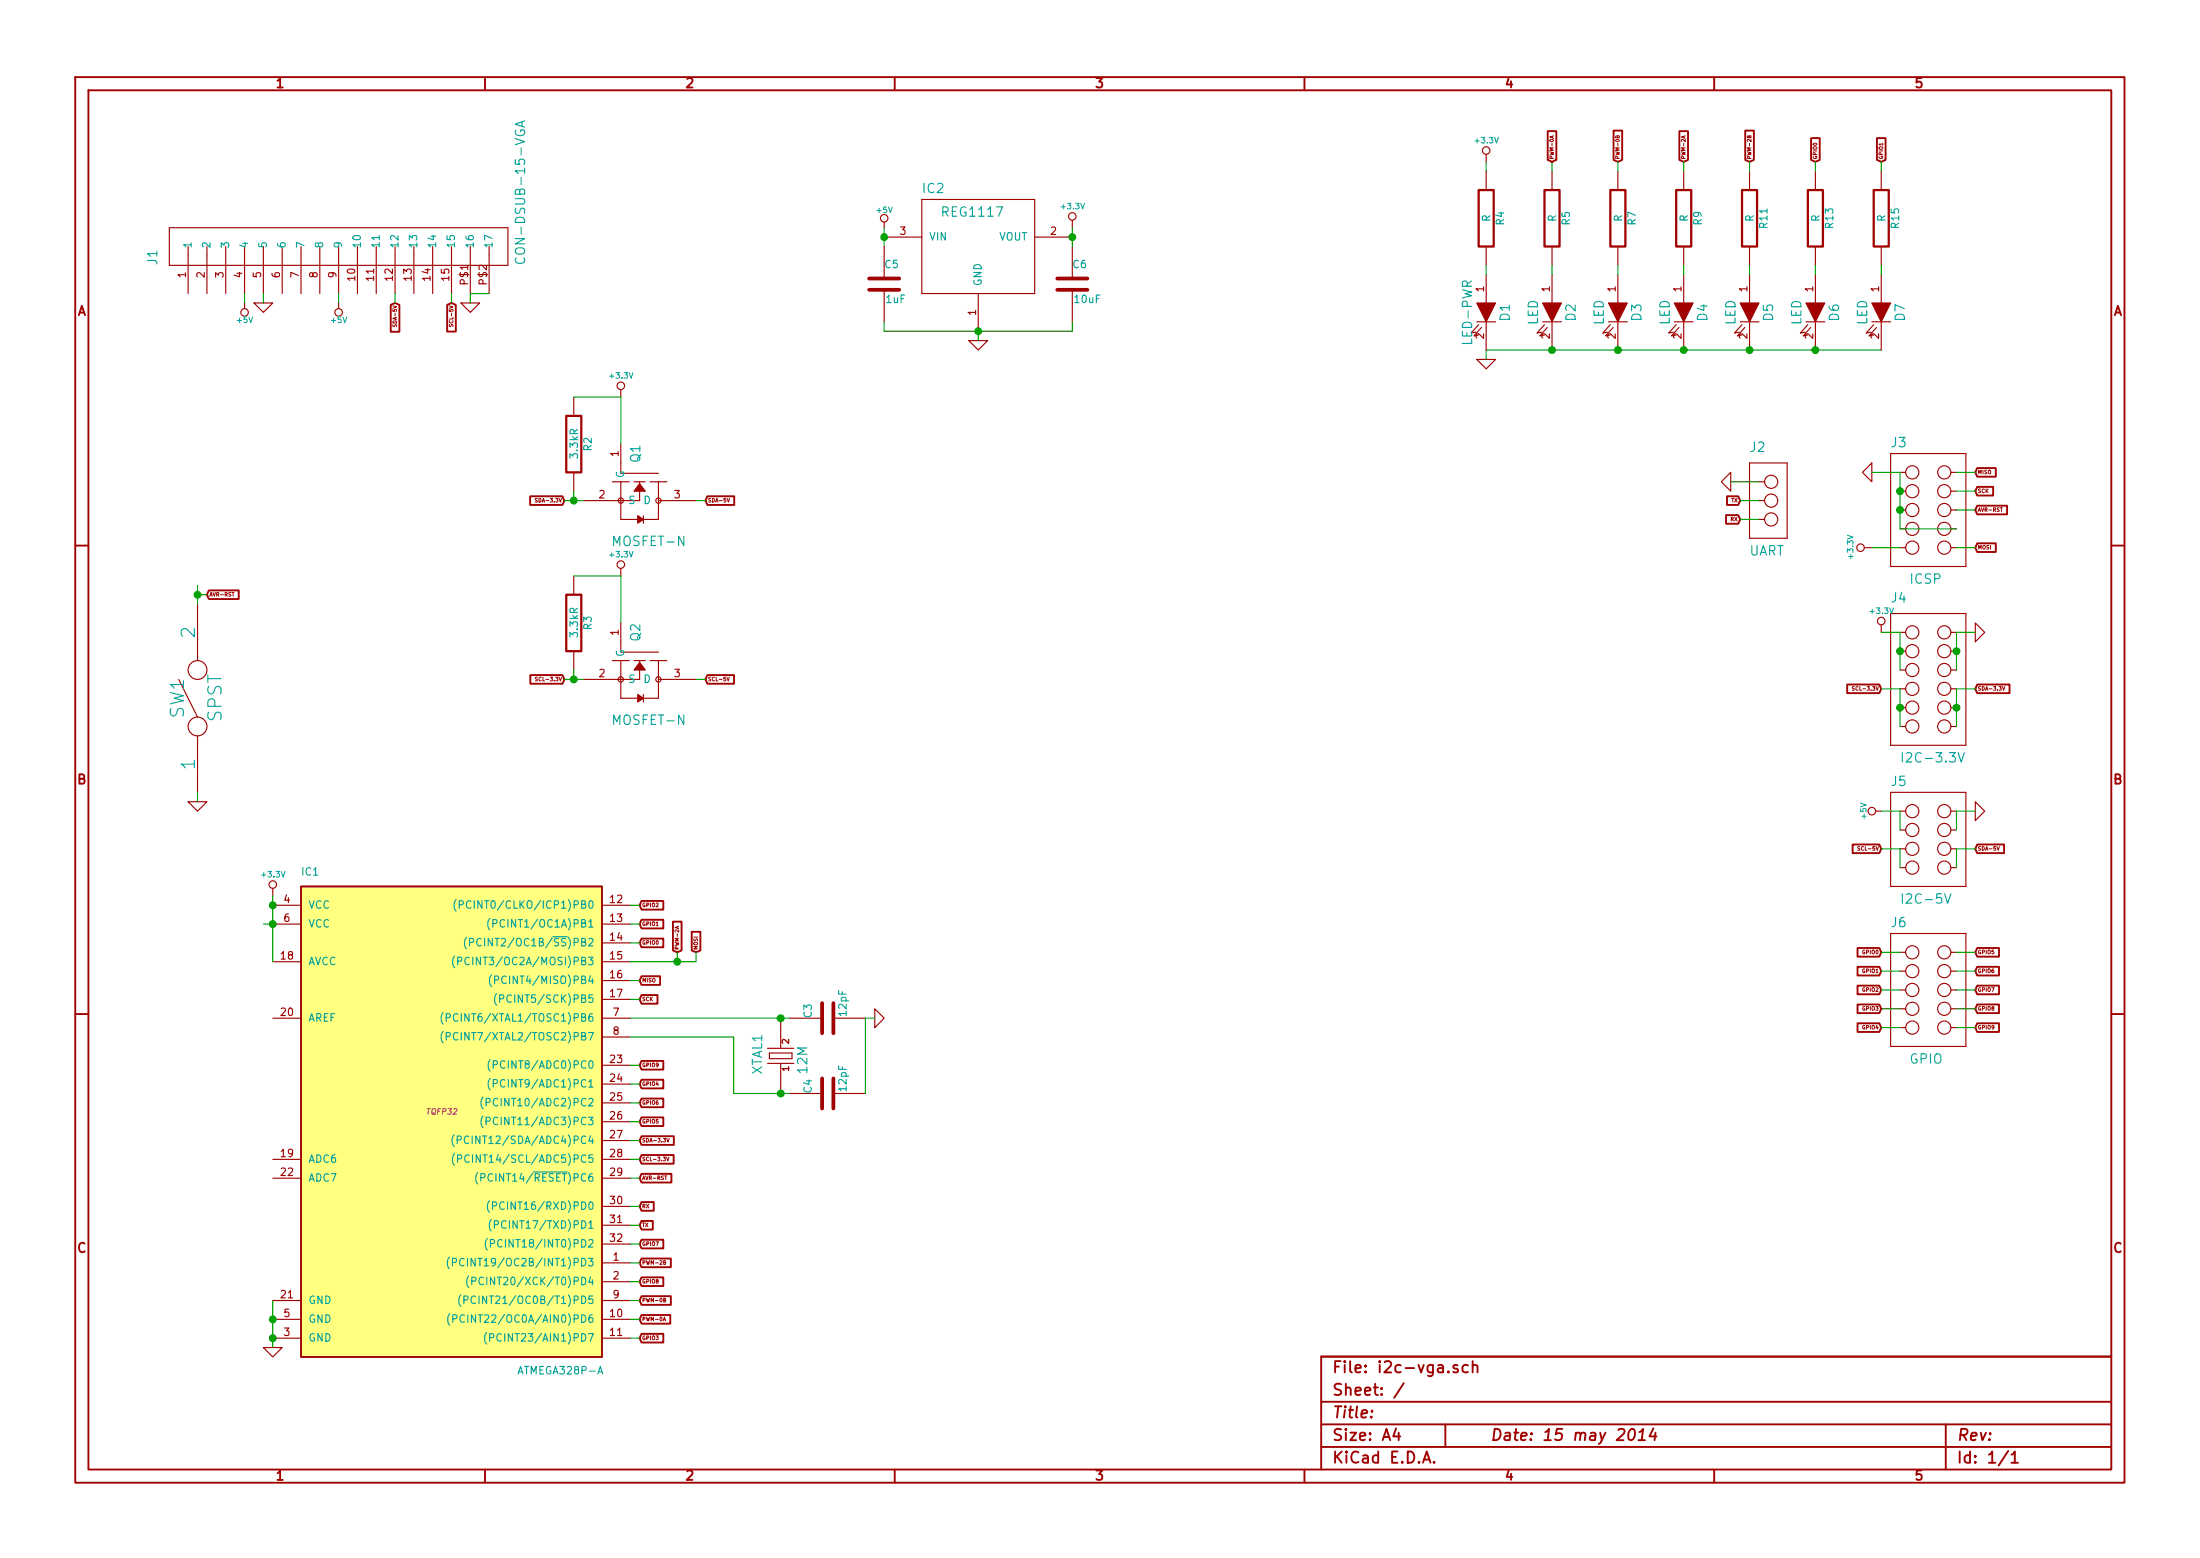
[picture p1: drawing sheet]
EESchema Schematic File Version 2
LIBS:power
LIBS:device
LIBS:transistors
LIBS:conn
LIBS:linear
LIBS:regul
LIBS:74xx
LIBS:cmos4000
LIBS:adc-dac
LIBS:memory
LIBS:xilinx
LIBS:special
LIBS:microcontrollers
LIBS:dsp
LIBS:microchip
LIBS:analog_switches
LIBS:motorola
LIBS:texas
LIBS:intel
LIBS:audio
LIBS:interface
LIBS:digital-audio
LIBS:philips
LIBS:display
LIBS:cypress
LIBS:siliconi
LIBS:opto
LIBS:atmel
LIBS:contrib
LIBS:valves
LIBS:dp_devices
LIBS:oshec-burr-brown-3
LIBS:oshec-ipc-7351-transistor
LIBS:oshec-m-pad-2.1
EELAYER 27 0
EELAYER END
$Descr A4 11693 8268
encoding utf-8
Sheet 1 1
Title ""
Date "15 may 2014"
Rev ""
Comp ""
Comment1 ""
Comment2 ""
Comment3 ""
Comment4 ""
$EndDescr
$Comp
L CON-DSUB-15-VGA J1
U 1 1
P 1800 1550
F 0 "J1" H 1950 2505 50  0000 L BNN
F 1 "CON-DSUB-15-VGA" H 1950 550 50  0000 L BNN
F 2 "m-pad-2.1-181-015-212-171" H 1800 1700 50  0001 C CNN
F 3 "" H 1800 1550 60  0000 C CNN
	1    1800 1550
	0    -1   -1   0   
$EndComp
$Comp
L ATMEGA328P-A IC1
U 1 1
P 2350 5900
F 0 "IC1" H 1600 7150 40  0000 L BNN
F 1 "ATMEGA328P-A" H 2750 4500 40  0000 L BNN
F 2 "TQFP32" H 2350 5900 30  0000 C CIN
F 3 "" H 2350 5900 60  0000 C CNN
	1    2350 5900
	1    0    0    -1  
$EndComp
$Comp
L REG1117 IC2
U 1 1
P 5200 1250
F 0 "IC2" H 4900 1475 50  0000 L BNN
F 1 "REG1117" H 5000 1350 50  0000 L BNN
F 2 "burr-brown-SOT223" H 5200 1400 50  0001 C CNN
F 3 "" H 5200 1250 60  0000 C CNN
	1    5200 1250
	1    0    0    -1  
$EndComp
$Comp
L GND #PWR01
U 1 1
P 5200 1800
F 0 "#PWR01" H 5200 1800 30  0001 C CNN
F 1 "GND" H 5200 1730 30  0001 C CNN
F 2 "" H 5200 1800 60  0000 C CNN
F 3 "" H 5200 1800 60  0000 C CNN
	1    5200 1800
	1    0    0    -1  
$EndComp
Wire Wire Line
	5200 1800 5200 1750
$Comp
L GND #PWR02
U 1 1
P 1400 1600
F 0 "#PWR02" H 1400 1600 30  0001 C CNN
F 1 "GND" H 1400 1530 30  0001 C CNN
F 2 "" H 1400 1600 60  0000 C CNN
F 3 "" H 1400 1600 60  0000 C CNN
	1    1400 1600
	1    0    0    -1  
$EndComp
$Comp
L +5V #PWR03
U 1 1
P 1800 1600
F 0 "#PWR03" H 1800 1690 20  0001 C CNN
F 1 "+5V" H 1800 1690 30  0000 C CNN
F 2 "" H 1800 1600 60  0000 C CNN
F 3 "" H 1800 1600 60  0000 C CNN
	1    1800 1600
	-1   0    0    1   
$EndComp
Wire Wire Line
	1800 1600 1800 1550
Wire Wire Line
	1400 1600 1400 1550
Text GLabel 2100 1600 3    20   Input ~ 0
SDA-5V
Text GLabel 2400 1600 3    20   Input ~ 0
SCL-5V
Wire Wire Line
	2400 1600 2400 1550
Wire Wire Line
	2100 1600 2100 1550
$Comp
L +5V #PWR04
U 1 1
P 4700 1200
F 0 "#PWR04" H 4700 1290 20  0001 C CNN
F 1 "+5V" H 4700 1290 30  0000 C CNN
F 2 "" H 4700 1200 60  0000 C CNN
F 3 "" H 4700 1200 60  0000 C CNN
	1    4700 1200
	1    0    0    -1  
$EndComp
Wire Wire Line
	4700 1200 4700 1300
$Comp
L C C6
U 1 1
P 5700 1500
F 0 "C6" H 5700 1600 40  0000 L CNN
F 1 "10uF" H 5706 1415 40  0000 L CNN
F 2 "~" H 5738 1350 30  0000 C CNN
F 3 "~" H 5700 1500 60  0000 C CNN
	1    5700 1500
	1    0    0    -1  
$EndComp
$Comp
L C C5
U 1 1
P 4700 1500
F 0 "C5" H 4700 1600 40  0000 L CNN
F 1 "1uF" H 4706 1415 40  0000 L CNN
F 2 "~" H 4738 1350 30  0000 C CNN
F 3 "~" H 4700 1500 60  0000 C CNN
	1    4700 1500
	1    0    0    -1  
$EndComp
$Comp
L +3.3V #PWR05
U 1 1
P 5700 1200
F 0 "#PWR05" H 5700 1160 30  0001 C CNN
F 1 "+3.3V" H 5700 1310 30  0000 C CNN
F 2 "" H 5700 1200 60  0000 C CNN
F 3 "" H 5700 1200 60  0000 C CNN
	1    5700 1200
	1    0    0    -1  
$EndComp
Wire Wire Line
	5700 1200 5700 1300
Connection ~ 5700 1250
Connection ~ 4700 1250
Wire Wire Line
	4700 1700 4700 1750
Wire Wire Line
	4700 1750 5700 1750
Wire Wire Line
	5700 1750 5700 1700
Connection ~ 5200 1750
$Comp
L GND #PWR06
U 1 1
P 7900 1900
F 0 "#PWR06" H 7900 1900 30  0001 C CNN
F 1 "GND" H 7900 1830 30  0001 C CNN
F 2 "" H 7900 1900 60  0000 C CNN
F 3 "" H 7900 1900 60  0000 C CNN
	1    7900 1900
	1    0    0    -1  
$EndComp
Wire Wire Line
	7900 1400 7900 1450
Wire Wire Line
	7900 1850 7900 1900
$Comp
L +3.3V #PWR07
U 1 1
P 7900 850
F 0 "#PWR07" H 7900 810 30  0001 C CNN
F 1 "+3.3V" H 7900 960 30  0000 C CNN
F 2 "" H 7900 850 60  0000 C CNN
F 3 "" H 7900 850 60  0000 C CNN
	1    7900 850 
	1    0    0    -1  
$EndComp
Wire Wire Line
	7900 850  7900 900 
$Comp
L R R4
U 1 1
P 7900 1150
F 0 "R4" V 7980 1150 40  0000 C CNN
F 1 "R" V 7907 1151 40  0000 C CNN
F 2 "~" V 7830 1150 30  0000 C CNN
F 3 "~" H 7900 1150 30  0000 C CNN
	1    7900 1150
	1    0    0    -1  
$EndComp
$Comp
L LED D2
U 1 1
P 8250 1650
F 0 "D2" H 8250 1750 50  0000 C CNN
F 1 "LED" H 8250 1550 50  0000 C CNN
F 2 "~" H 8250 1650 60  0000 C CNN
F 3 "~" H 8250 1650 60  0000 C CNN
	1    8250 1650
	0    1    1    0   
$EndComp
$Comp
L R R5
U 1 1
P 8250 1150
F 0 "R5" V 8330 1150 40  0000 C CNN
F 1 "R" V 8257 1151 40  0000 C CNN
F 2 "~" V 8180 1150 30  0000 C CNN
F 3 "~" H 8250 1150 30  0000 C CNN
	1    8250 1150
	1    0    0    -1  
$EndComp
$Comp
L LED D3
U 1 1
P 8600 1650
F 0 "D3" H 8600 1750 50  0000 C CNN
F 1 "LED" H 8600 1550 50  0000 C CNN
F 2 "~" H 8600 1650 60  0000 C CNN
F 3 "~" H 8600 1650 60  0000 C CNN
	1    8600 1650
	0    1    1    0   
$EndComp
$Comp
L R R7
U 1 1
P 8600 1150
F 0 "R7" V 8680 1150 40  0000 C CNN
F 1 "R" V 8607 1151 40  0000 C CNN
F 2 "~" V 8530 1150 30  0000 C CNN
F 3 "~" H 8600 1150 30  0000 C CNN
	1    8600 1150
	1    0    0    -1  
$EndComp
Wire Wire Line
	8600 1400 8600 1450
$Comp
L LED D4
U 1 1
P 8950 1650
F 0 "D4" H 8950 1750 50  0000 C CNN
F 1 "LED" H 8950 1550 50  0000 C CNN
F 2 "~" H 8950 1650 60  0000 C CNN
F 3 "~" H 8950 1650 60  0000 C CNN
	1    8950 1650
	0    1    1    0   
$EndComp
$Comp
L R R9
U 1 1
P 8950 1150
F 0 "R9" V 9030 1150 40  0000 C CNN
F 1 "R" V 8957 1151 40  0000 C CNN
F 2 "~" V 8880 1150 30  0000 C CNN
F 3 "~" H 8950 1150 30  0000 C CNN
	1    8950 1150
	1    0    0    -1  
$EndComp
Wire Wire Line
	8950 1400 8950 1450
$Comp
L LED D5
U 1 1
P 9300 1650
F 0 "D5" H 9300 1750 50  0000 C CNN
F 1 "LED" H 9300 1550 50  0000 C CNN
F 2 "~" H 9300 1650 60  0000 C CNN
F 3 "~" H 9300 1650 60  0000 C CNN
	1    9300 1650
	0    1    1    0   
$EndComp
$Comp
L R R11
U 1 1
P 9300 1150
F 0 "R11" V 9380 1150 40  0000 C CNN
F 1 "R" V 9307 1151 40  0000 C CNN
F 2 "~" V 9230 1150 30  0000 C CNN
F 3 "~" H 9300 1150 30  0000 C CNN
	1    9300 1150
	1    0    0    -1  
$EndComp
Wire Wire Line
	9300 1400 9300 1450
$Comp
L LED D6
U 1 1
P 9650 1650
F 0 "D6" H 9650 1750 50  0000 C CNN
F 1 "LED" H 9650 1550 50  0000 C CNN
F 2 "~" H 9650 1650 60  0000 C CNN
F 3 "~" H 9650 1650 60  0000 C CNN
	1    9650 1650
	0    1    1    0   
$EndComp
$Comp
L R R13
U 1 1
P 9650 1150
F 0 "R13" V 9730 1150 40  0000 C CNN
F 1 "R" V 9657 1151 40  0000 C CNN
F 2 "~" V 9580 1150 30  0000 C CNN
F 3 "~" H 9650 1150 30  0000 C CNN
	1    9650 1150
	1    0    0    -1  
$EndComp
Wire Wire Line
	9650 1400 9650 1450
Connection ~ 8250 1850
Connection ~ 8600 1850
Connection ~ 8950 1850
Wire Wire Line
	7900 1850 10000 1850
Connection ~ 9300 1850
$Comp
L +3.3V #PWR08
U 1 1
P 1450 4750
F 0 "#PWR08" H 1450 4710 30  0001 C CNN
F 1 "+3.3V" H 1450 4860 30  0000 C CNN
F 2 "" H 1450 4750 60  0000 C CNN
F 3 "" H 1450 4750 60  0000 C CNN
	1    1450 4750
	1    0    0    -1  
$EndComp
Connection ~ 1450 4800
Connection ~ 1450 4900
$Comp
L GND #PWR09
U 1 1
P 1450 7150
F 0 "#PWR09" H 1450 7150 30  0001 C CNN
F 1 "GND" H 1450 7080 30  0001 C CNN
F 2 "" H 1450 7150 60  0000 C CNN
F 3 "" H 1450 7150 60  0000 C CNN
	1    1450 7150
	1    0    0    -1  
$EndComp
Wire Wire Line
	1450 6900 1450 7150
Connection ~ 1450 7100
Connection ~ 1450 7000
Wire Wire Line
	1400 4900 1450 4900
Wire Wire Line
	1450 4750 1450 5100
Text GLabel 3400 6050 2    20   Input ~ 0
SDA-3.3V
Text GLabel 3400 6150 2    20   Input ~ 0
SCL-3.3V
Wire Wire Line
	3350 6050 3400 6050
Wire Wire Line
	3350 6150 3400 6150
Text GLabel 3400 6250 2    20   Input ~ 0
AVR-RST
Wire Wire Line
	3350 6250 3400 6250
$Comp
L SPST SW1
U 1 1
P 1050 3700
F 0 "SW1" H 1050 3800 70  0000 C CNN
F 1 "SPST" H 1050 3600 70  0000 C CNN
F 2 "~" H 1050 3700 60  0000 C CNN
F 3 "~" H 1050 3700 60  0000 C CNN
	1    1050 3700
	0    -1   -1   0   
$EndComp
$Comp
L GND #PWR010
U 1 1
P 1050 4250
F 0 "#PWR010" H 1050 4250 30  0001 C CNN
F 1 "GND" H 1050 4180 30  0001 C CNN
F 2 "" H 1050 4250 60  0000 C CNN
F 3 "" H 1050 4250 60  0000 C CNN
	1    1050 4250
	1    0    0    -1  
$EndComp
Wire Wire Line
	1050 4250 1050 4200
Wire Wire Line
	1050 3100 1050 3200
Text GLabel 1100 3150 2    20   Input ~ 0
AVR-RST
Wire Wire Line
	1100 3150 1050 3150
Connection ~ 1050 3150
$Comp
L LED D1
U 1 1
P 7900 1650
F 0 "D1" H 7900 1750 50  0000 C CNN
F 1 "LED-PWR" H 7900 1550 50  0000 C CNN
F 2 "~" H 7900 1650 60  0000 C CNN
F 3 "~" H 7900 1650 60  0000 C CNN
	1    7900 1650
	0    1    1    0   
$EndComp
$Comp
L OSC-XTAL-12M XTAL1
U 1 1
P 4150 5600
F 0 "XTAL1" H 4050 5690 50  0000 L BNN
F 1 "12M" H 4050 5450 50  0000 L BNN
F 2 "dp_devices-XTAL_4X6" H 4150 5750 50  0001 C CNN
F 3 "" H 4150 5600 60  0000 C CNN
	1    4150 5600
	0    -1   -1   0   
$EndComp
Wire Wire Line
	3350 5400 4200 5400
Wire Wire Line
	3350 5500 3900 5500
Wire Wire Line
	3900 5500 3900 5800
Wire Wire Line
	3900 5800 4200 5800
$Comp
L C C3
U 1 1
P 4400 5400
F 0 "C3" H 4400 5500 40  0000 L CNN
F 1 "12pF" H 4406 5315 40  0000 L CNN
F 2 "~" H 4438 5250 30  0000 C CNN
F 3 "~" H 4400 5400 60  0000 C CNN
	1    4400 5400
	0    -1   -1   0   
$EndComp
$Comp
L C C4
U 1 1
P 4400 5800
F 0 "C4" H 4400 5900 40  0000 L CNN
F 1 "12pF" H 4406 5715 40  0000 L CNN
F 2 "~" H 4438 5650 30  0000 C CNN
F 3 "~" H 4400 5800 60  0000 C CNN
	1    4400 5800
	0    -1   -1   0   
$EndComp
$Comp
L GND #PWR011
U 1 1
P 4650 5400
F 0 "#PWR011" H 4650 5400 30  0001 C CNN
F 1 "GND" H 4650 5330 30  0001 C CNN
F 2 "" H 4650 5400 60  0000 C CNN
F 3 "" H 4650 5400 60  0000 C CNN
	1    4650 5400
	0    -1   -1   0   
$EndComp
Wire Wire Line
	4600 5400 4600 5800
Wire Wire Line
	4600 5400 4650 5400
Connection ~ 4150 5400
Connection ~ 4150 5800
Text GLabel 3600 5050 1    20   Input ~ 0
PWM-2A
Text GLabel 3400 6900 2    20   Input ~ 0
PWM-0B
Text GLabel 3400 7000 2    20   Input ~ 0
PWM-0A
Text GLabel 3400 6700 2    20   Input ~ 0
PWM-2B
Wire Wire Line
	3350 7000 3400 7000
Wire Wire Line
	3350 6900 3400 6900
Wire Wire Line
	3350 6700 3400 6700
Text GLabel 8600 850  1    20   Input ~ 0
PWM-0B
Text GLabel 8950 850  1    20   Input ~ 0
PWM-2A
Text GLabel 9300 850  1    20   Input ~ 0
PWM-2B
Wire Wire Line
	8600 850  8600 900 
Wire Wire Line
	8950 850  8950 900 
Wire Wire Line
	9300 850  9300 900 
$Comp
L MOSFET-NCH_SOT-23 Q1
U 1 1
P 3400 2450
F 0 "Q1" H 3300 2400 50  0000 L BNN
F 1 "MOSFET-N" V 3850 2300 50  0000 L BNN
F 2 "ipc-7351-transistor-SOT95P280X135-3N" H 3400 2600 50  0001 C CNN
F 3 "" H 3400 2450 60  0000 C CNN
	1    3400 2450
	0    1    1    0   
$EndComp
$Comp
L +3.3V #PWR012
U 1 1
P 3300 2100
F 0 "#PWR012" H 3300 2060 30  0001 C CNN
F 1 "+3.3V" H 3300 2210 30  0000 C CNN
F 2 "" H 3300 2100 60  0000 C CNN
F 3 "" H 3300 2100 60  0000 C CNN
	1    3300 2100
	1    0    0    -1  
$EndComp
$Comp
L R R2
U 1 1
P 3050 2350
F 0 "R2" V 3130 2350 40  0000 C CNN
F 1 "3.3kR" V 3057 2351 40  0000 C CNN
F 2 "~" V 2980 2350 30  0000 C CNN
F 3 "~" H 3050 2350 30  0000 C CNN
	1    3050 2350
	1    0    0    -1  
$EndComp
Wire Wire Line
	3050 2100 3300 2100
Wire Wire Line
	3300 2100 3300 2350
Text GLabel 3000 2650 0    20   Input ~ 0
SDA-3.3V
Wire Wire Line
	3000 2650 3100 2650
Wire Wire Line
	3050 2650 3050 2600
Connection ~ 3050 2650
Text GLabel 3750 2650 2    20   Input ~ 0
SDA-5V
Wire Wire Line
	3700 2650 3750 2650
$Comp
L MOSFET-NCH_SOT-23 Q2
U 1 1
P 3400 3400
F 0 "Q2" H 3300 3350 50  0000 L BNN
F 1 "MOSFET-N" V 3850 3250 50  0000 L BNN
F 2 "ipc-7351-transistor-SOT95P280X135-3N" H 3400 3550 50  0001 C CNN
F 3 "" H 3400 3400 60  0000 C CNN
	1    3400 3400
	0    1    1    0   
$EndComp
$Comp
L +3.3V #PWR013
U 1 1
P 3300 3050
F 0 "#PWR013" H 3300 3010 30  0001 C CNN
F 1 "+3.3V" H 3300 3160 30  0000 C CNN
F 2 "" H 3300 3050 60  0000 C CNN
F 3 "" H 3300 3050 60  0000 C CNN
	1    3300 3050
	1    0    0    -1  
$EndComp
$Comp
L R R3
U 1 1
P 3050 3300
F 0 "R3" V 3130 3300 40  0000 C CNN
F 1 "3.3kR" V 3057 3301 40  0000 C CNN
F 2 "~" V 2980 3300 30  0000 C CNN
F 3 "~" H 3050 3300 30  0000 C CNN
	1    3050 3300
	1    0    0    -1  
$EndComp
Wire Wire Line
	3050 3050 3300 3050
Wire Wire Line
	3300 3050 3300 3300
Text GLabel 3000 3600 0    20   Input ~ 0
SCL-3.3V
Wire Wire Line
	3000 3600 3100 3600
Wire Wire Line
	3050 3600 3050 3550
Connection ~ 3050 3600
Text GLabel 3750 3600 2    20   Input ~ 0
SCL-5V
Wire Wire Line
	3700 3600 3750 3600
$Comp
L CON_HEADER_2X05-PTH J3
U 1 1
P 10100 2700
F 0 "J3" H 10050 3025 50  0000 L BNN
F 1 "ICSP" H 10150 2300 50  0000 L BNN
F 2 "dp_devices-M2X5" H 10100 2850 50  0001 C CNN
F 3 "" H 10100 2700 60  0000 C CNN
	1    10100 2700
	1    0    0    -1  
$EndComp
Text GLabel 3700 5050 1    20   Input ~ 0
MOSI
Wire Wire Line
	3350 5100 3700 5100
Wire Wire Line
	3600 5100 3600 5050
Wire Wire Line
	3700 5100 3700 5050
Connection ~ 3600 5100
Text GLabel 3400 5200 2    20   Input ~ 0
MISO
Text GLabel 3400 5300 2    20   Input ~ 0
SCK
Wire Wire Line
	3400 5200 3350 5200
Wire Wire Line
	3350 5300 3400 5300
$Comp
L GND #PWR014
U 1 1
P 9950 2500
F 0 "#PWR014" H 9950 2500 30  0001 C CNN
F 1 "GND" H 9950 2430 30  0001 C CNN
F 2 "" H 9950 2500 60  0000 C CNN
F 3 "" H 9950 2500 60  0000 C CNN
	1    9950 2500
	0    1    1    0   
$EndComp
Wire Wire Line
	9950 2500 10100 2500
Wire Wire Line
	10100 2500 10100 2800
Connection ~ 10100 2600
Connection ~ 10100 2700
Wire Wire Line
	10100 2800 10400 2800
$Comp
L +3.3V #PWR015
U 1 1
P 9950 2900
F 0 "#PWR015" H 9950 2860 30  0001 C CNN
F 1 "+3.3V" H 9950 3010 30  0000 C CNN
F 2 "" H 9950 2900 60  0000 C CNN
F 3 "" H 9950 2900 60  0000 C CNN
	1    9950 2900
	0    -1   -1   0   
$EndComp
Wire Wire Line
	9950 2900 10100 2900
Text GLabel 10500 2500 2    20   Input ~ 0
MISO
Text GLabel 10500 2900 2    20   Input ~ 0
MOSI
Text GLabel 10500 2700 2    20   Input ~ 0
AVR-RST
Text GLabel 10500 2600 2    20   Input ~ 0
SCK
Wire Wire Line
	10500 2900 10400 2900
Wire Wire Line
	10400 2700 10500 2700
Wire Wire Line
	10400 2600 10500 2600
Wire Wire Line
	10500 2500 10400 2500
$Comp
L CON_HEADER_1X03-PTH J2
U 1 1
P 9350 2650
F 0 "J2" H 9300 2900 50  0000 L BNN
F 1 "UART" H 9300 2350 50  0000 L BNN
F 2 "dp_devices-M1X3" H 9350 2800 50  0001 C CNN
F 3 "" H 9350 2650 60  0000 C CNN
	1    9350 2650
	1    0    0    -1  
$EndComp
Text GLabel 3400 6400 2    20   Input ~ 0
RX
Text GLabel 3400 6500 2    20   Input ~ 0
TX
Wire Wire Line
	3350 6400 3400 6400
Wire Wire Line
	3350 6500 3400 6500
Text GLabel 9250 2650 0    20   Input ~ 0
TX
Text GLabel 9250 2750 0    20   Input ~ 0
RX
$Comp
L GND #PWR016
U 1 1
P 9200 2550
F 0 "#PWR016" H 9200 2550 30  0001 C CNN
F 1 "GND" H 9200 2480 30  0001 C CNN
F 2 "" H 9200 2550 60  0000 C CNN
F 3 "" H 9200 2550 60  0000 C CNN
	1    9200 2550
	0    1    1    0   
$EndComp
Wire Wire Line
	9200 2550 9350 2550
Wire Wire Line
	9250 2650 9350 2650
Wire Wire Line
	9250 2750 9350 2750
$Comp
L CON_HEADER_2X06-PTH+SHROUDED J4
U 1 1
P 10100 3550
F 0 "J4" H 10050 3900 50  0000 L BNN
F 1 "I2C-3.3V" H 10100 3050 50  0000 L BNN
F 2 "dp_devices-PINSHRD_PTH_2X06" H 10100 3700 50  0001 C CNN
F 3 "" H 10100 3550 60  0000 C CNN
	1    10100 3550
	1    0    0    -1  
$EndComp
$Comp
L GND #PWR017
U 1 1
P 10500 3350
F 0 "#PWR017" H 10500 3350 30  0001 C CNN
F 1 "GND" H 10500 3280 30  0001 C CNN
F 2 "" H 10500 3350 60  0000 C CNN
F 3 "" H 10500 3350 60  0000 C CNN
	1    10500 3350
	0    -1   -1   0   
$EndComp
$Comp
L +3.3V #PWR018
U 1 1
P 10000 3350
F 0 "#PWR018" H 10000 3310 30  0001 C CNN
F 1 "+3.3V" H 10000 3460 30  0000 C CNN
F 2 "" H 10000 3350 60  0000 C CNN
F 3 "" H 10000 3350 60  0000 C CNN
	1    10000 3350
	1    0    0    -1  
$EndComp
Wire Wire Line
	10100 3350 10100 3550
Connection ~ 10100 3450
Wire Wire Line
	10500 3350 10400 3350
Wire Wire Line
	10400 3350 10400 3550
Connection ~ 10400 3450
Text GLabel 10500 3650 2    20   Input ~ 0
SDA-3.3V
Wire Wire Line
	10500 3650 10400 3650
Wire Wire Line
	10400 3650 10400 3850
Connection ~ 10400 3750
Text GLabel 10000 3650 0    20   Input ~ 0
SCL-3.3V
Wire Wire Line
	10000 3650 10100 3650
Wire Wire Line
	10100 3650 10100 3850
Connection ~ 10100 3750
Wire Wire Line
	10100 3350 10000 3350
Text GLabel 3400 5000 2    20   Input ~ 0
GPIO0
Text GLabel 3400 4900 2    20   Input ~ 0
GPIO1
Text GLabel 3400 4800 2    20   Input ~ 0
GPIO2
Text GLabel 3400 7100 2    20   Input ~ 0
GPIO3
Text GLabel 3400 5750 2    20   Input ~ 0
GPIO4
Text GLabel 3400 5950 2    20   Input ~ 0
GPIO5
Text GLabel 3400 5850 2    20   Input ~ 0
GPIO6
Text GLabel 3400 6600 2    20   Input ~ 0
GPIO7
Text GLabel 3400 6800 2    20   Input ~ 0
GPIO8
Text GLabel 3400 5650 2    20   Input ~ 0
GPIO9
$Comp
L CON_HEADER_2X05-PTH J6
U 1 1
P 10100 5250
F 0 "J6" H 10050 5575 50  0000 L BNN
F 1 "GPIO" H 10150 4850 50  0000 L BNN
F 2 "dp_devices-M2X5" H 10100 5400 50  0001 C CNN
F 3 "" H 10100 5250 60  0000 C CNN
	1    10100 5250
	1    0    0    -1  
$EndComp
Text GLabel 10000 5050 0    20   Input ~ 0
GPIO0
Text GLabel 10000 5150 0    20   Input ~ 0
GPIO1
Text GLabel 10000 5250 0    20   Input ~ 0
GPIO2
Text GLabel 10000 5450 0    20   Input ~ 0
GPIO4
Text GLabel 10500 5050 2    20   Input ~ 0
GPIO5
Text GLabel 10500 5150 2    20   Input ~ 0
GPIO6
Text GLabel 10500 5250 2    20   Input ~ 0
GPIO7
Text GLabel 10500 5350 2    20   Input ~ 0
GPIO8
Text GLabel 10500 5450 2    20   Input ~ 0
GPIO9
Wire Wire Line
	10000 5050 10100 5050
Wire Wire Line
	10000 5150 10100 5150
Wire Wire Line
	10000 5250 10100 5250
Wire Wire Line
	10000 5350 10100 5350
Wire Wire Line
	10000 5450 10100 5450
Wire Wire Line
	10400 5050 10500 5050
Wire Wire Line
	10500 5150 10400 5150
Wire Wire Line
	10400 5250 10500 5250
Wire Wire Line
	10500 5350 10400 5350
Wire Wire Line
	10400 5450 10500 5450
Wire Wire Line
	3350 4800 3400 4800
Wire Wire Line
	3350 4900 3400 4900
Wire Wire Line
	3350 5000 3400 5000
Wire Wire Line
	3350 5650 3400 5650
Wire Wire Line
	3350 5750 3400 5750
Wire Wire Line
	3350 5850 3400 5850
Wire Wire Line
	3350 5950 3400 5950
Wire Wire Line
	3400 6600 3350 6600
Wire Wire Line
	3350 7100 3400 7100
Wire Wire Line
	3400 6800 3350 6800
$Comp
L CON_HEADER_2X04-PTH J5
U 1 1
P 10100 4400
F 0 "J5" H 10050 4625 50  0000 L BNN
F 1 "I2C-5V" H 10100 4000 50  0000 L BNN
F 2 "dp_devices-M2X4" H 10100 4550 50  0001 C CNN
F 3 "" H 10100 4400 60  0000 C CNN
	1    10100 4400
	1    0    0    -1  
$EndComp
$Comp
L +5V #PWR019
U 1 1
P 10000 4300
F 0 "#PWR019" H 10000 4390 20  0001 C CNN
F 1 "+5V" H 10000 4390 30  0000 C CNN
F 2 "" H 10000 4300 60  0000 C CNN
F 3 "" H 10000 4300 60  0000 C CNN
	1    10000 4300
	0    -1   -1   0   
$EndComp
$Comp
L GND #PWR020
U 1 1
P 10500 4300
F 0 "#PWR020" H 10500 4300 30  0001 C CNN
F 1 "GND" H 10500 4230 30  0001 C CNN
F 2 "" H 10500 4300 60  0000 C CNN
F 3 "" H 10500 4300 60  0000 C CNN
	1    10500 4300
	0    -1   -1   0   
$EndComp
Wire Wire Line
	10000 4300 10100 4300
Wire Wire Line
	10400 4300 10500 4300
Wire Wire Line
	10400 4300 10400 4400
Wire Wire Line
	10100 4300 10100 4400
Text GLabel 10000 4500 0    20   Input ~ 0
SCL-5V
Text GLabel 10500 4500 2    20   Input ~ 0
SDA-5V
Wire Wire Line
	10400 4500 10500 4500
Wire Wire Line
	10400 4500 10400 4600
Wire Wire Line
	10000 4500 10100 4500
Wire Wire Line
	10100 4500 10100 4600
$Comp
L LED D7
U 1 1
P 10000 1650
F 0 "D7" H 10000 1750 50  0000 C CNN
F 1 "LED" H 10000 1550 50  0000 C CNN
F 2 "~" H 10000 1650 60  0000 C CNN
F 3 "~" H 10000 1650 60  0000 C CNN
	1    10000 1650
	0    1    1    0   
$EndComp
$Comp
L R R15
U 1 1
P 10000 1150
F 0 "R15" V 10080 1150 40  0000 C CNN
F 1 "R" V 10007 1151 40  0000 C CNN
F 2 "~" V 9930 1150 30  0000 C CNN
F 3 "~" H 10000 1150 30  0000 C CNN
	1    10000 1150
	1    0    0    -1  
$EndComp
Wire Wire Line
	10000 1400 10000 1450
Connection ~ 9650 1850
Text GLabel 9650 850  1    20   Input ~ 0
GPIO0
Text GLabel 10000 850  1    20   Input ~ 0
GPIO1
Wire Wire Line
	9650 850  9650 900 
Wire Wire Line
	10000 900  10000 850 
Wire Wire Line
	8250 850  8250 900 
Text GLabel 8250 850  1    20   Input ~ 0
PWM-0A
Wire Wire Line
	8250 1400 8250 1450
$Comp
L +5V #PWR021
U 1 1
P 1300 1600
F 0 "#PWR021" H 1300 1690 20  0001 C CNN
F 1 "+5V" H 1300 1690 30  0000 C CNN
F 2 "" H 1300 1600 60  0000 C CNN
F 3 "" H 1300 1600 60  0000 C CNN
	1    1300 1600
	-1   0    0    1   
$EndComp
Wire Wire Line
	1300 1600 1300 1550
Text GLabel 10000 5350 0    20   Input ~ 0
GPIO3
$Comp
L GND #PWR022
U 1 1
P 2500 1600
F 0 "#PWR022" H 2500 1600 30  0001 C CNN
F 1 "GND" H 2500 1530 30  0001 C CNN
F 2 "" H 2500 1600 60  0000 C CNN
F 3 "" H 2500 1600 60  0000 C CNN
	1    2500 1600
	1    0    0    -1  
$EndComp
Wire Wire Line
	2500 1550 2500 1600
Wire Wire Line
	2500 1550 2600 1550
$EndSCHEMATC
